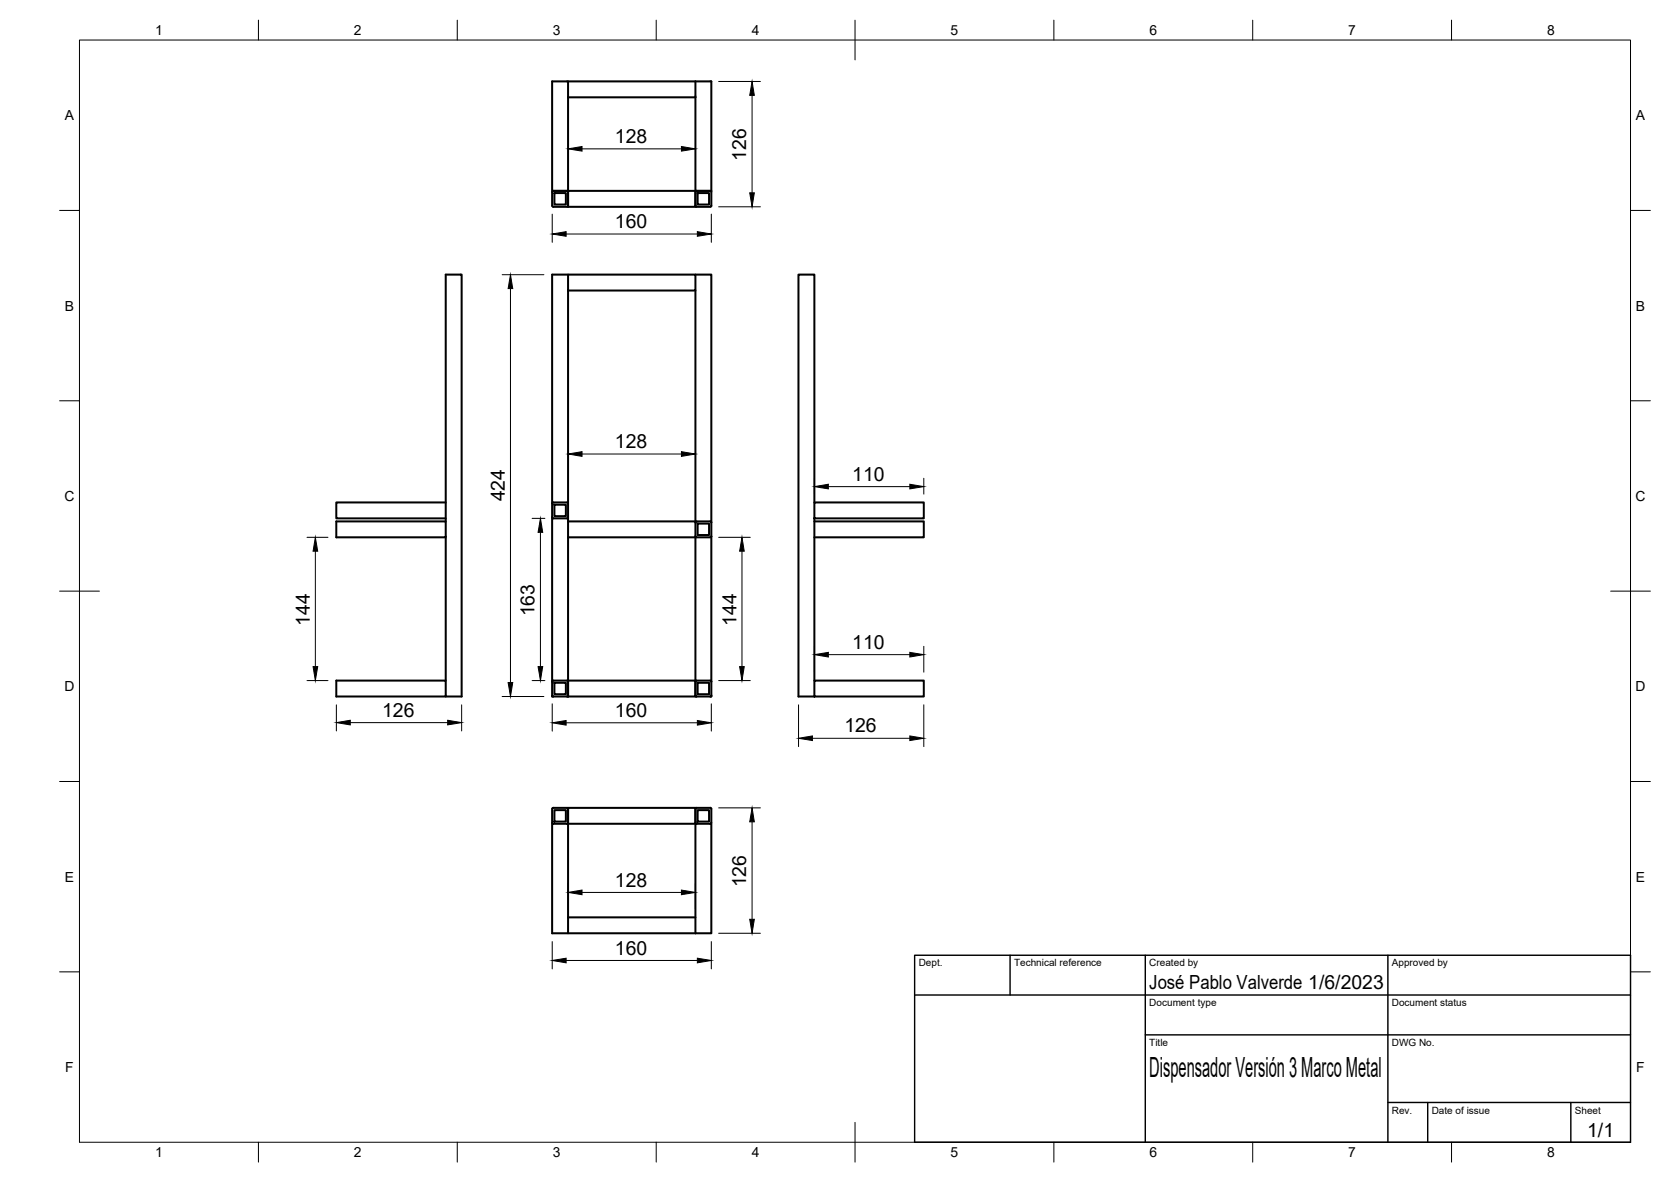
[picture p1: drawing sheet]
<svg xmlns="http://www.w3.org/2000/svg" width="420mm" height="297mm" viewBox="0 0 420 297" stroke-linecap="round" stroke-linejoin="round" font-family="sans-serif">
<!-- layer: Visible -->
<g fill="none" stroke="#000" stroke-width=".51">
<path d="M142.8 20.5h-4v27.5h4v-23.5M142.8 24.5h32.1M174.9 20.5h4v27.5h-4v-23.5M174.9 20.5v4M174.9 20.5h-32.1v4M139.1 52h3.5M139.1 52l-.3-.3 .1-3.5 .2-.2h3.7v3.7l-.2 .3M139.4 48.5h2.9v2.9h-2.9zM142.8 48h32.1v4h-32.1zM174.9 51.7l.1-3.7h3.6l.3 .2v3.5l-.3 .3M174.9 51.7l.2 .3M175.1 52h3.5"/>
<path d="M175.4 48.5h2.9v2.9h-2.9zM142.8 69h-4v106h.3M142.8 69h32.1v4h-32.1zM142.8 73v58M174.9 69h4v62.3M174.9 73v58M84.6 131h27.5v4h-27.5zM112.1 131v-62h4v106h-4M112.1 126.3h-27.5v4h27.5M112.1 135v36M138.9 130l.2 .3h3.5l.2-.3M138.9 126.5l.2-.2h3.5l.2 .2"/>
<path d="M139.4 126.8h2.9v2.9h-2.9zM142.8 135v36M174.9 131v.3M174.9 134.8v.2M174.9 131h-32.1v4h32.1M174.9 131.3v3.5M174.9 135v36M174.9 134.8l.2 .2h3.5l.3-.2M174.9 131.3l.2-.3h3.5l.3 .3M175.4 131.6h2.9v2.9h-2.9zM178.9 131.3v43.7h-.3M204.8 126.3v-57.3h-4v106h4"/>
<path d="M204.8 131h27.5v4h-27.5M204.8 126.3h27.5v4h-27.5zM204.8 130.3v40.7M84.6 171h27.5v4h-27.5zM138.9 171.3l.2-.3 3.7 .1v3.7l-.2 .2M138.9 174.8l.2 .2M139.1 175h3.5M139.4 171.6h2.9v2.9h-2.9zM142.6 175h.2M142.8 171h32.1v4h-32.1zM174.9 175h.2M175.1 175h3.5"/>
<path d="M175.4 171.6h2.9v2.9h-2.9zM178.9 174.8l-.3 .2M178.9 171.3l-.3-.3-3.6 .1-.1 3.7 .2 .2M204.8 171h27.5v4h-27.5zM139.1 207h-.3v27.5h4v-27.5h-.2M139.1 207h3.5M139.1 207l-.3-.2 .1-3.5 .2-.3 3.7 .1v3.7l-.2 .2M139.4 203.6h2.9v2.9h-2.9zM142.8 203h32.1v4h-32.1zM175.1 207h-.2v27.5M175.1 207h3.5M175.1 207l-.2-.2v-3.5l.2-.3 3.7 .1 .1 3.7-.3 .2"/>
<path d="M175.4 203.6h2.9v2.9h-2.9zM178.6 207h.3v27.5h-4M142.8 230.5h32.1M142.8 234.5h32.1"/>
</g>
<!-- layer: BORDER -->
<g fill="none" stroke="#000" stroke-width=".25">
<path d="M20 10.1h390v276.9h-390zM65 5.1v5M115 5.1v5M165 5.1v5M215 5.1v10M265 5.1v5M315 5.1v5M365 5.1v5M15 52.9h5M410 52.9h5M15 100.7h5M410 100.7h5"/>
<path d="M15 148.6h10M405 148.6h10M15 196.4h5M410 196.4h5M15 244.2h5M410 244.2h5M65 287v5M115 287v5M165 287v5M215 282.1v9.9M265 287v5M315 287v5"/>
<path d="M365 287v5"/>
</g>
<!-- layer: TITLEBLOCK -->
<path d="M230 240.1h180v46.9h-180zM230 250h180M254 240.1v9.9M288 240.1v46.9M349 240.1v46.9M288 260.1h122M349 277.1h61M359 277.1v9.9M395 277.1v9.9" fill="none" stroke="#000" stroke-width=".36"/>
<!-- layer: FD_Dimensions -->
<g fill="none" stroke="#000" stroke-width=".25">
<path d="M146.3 37.4h25M180.7 20.5h10.5M189.1 24v24.5M138.9 53.8v7.1M142.3 58.8h33M178.9 53.8v7.1M180.7 52h10.5M126.3 69h10.5M128.4 72.5v99M146.3 114.1h25M77.2 135h5.3M79.3 138.5v29"/>
<path d="M133.8 130.3h3.2M135.9 133.8v33.7M180.7 135h8M186.6 138.5v29M204.8 120.2v4M208.3 122.3h20.5M232.3 120.2v4M77.2 171h5.3M84.6 177.1v6.6M116.1 177.1v6.6M126.3 175h10.5M133.8 171h3.2"/>
<path d="M138.9 176.9v6.8M178.9 176.9v6.8M180.7 171h8M200.8 177.1v10.5M204.8 162.4v6.5M208.3 164.5h20.5M232.3 162.4v6.5M232.3 177.1v10.5M88.1 181.6h24.5M142.3 181.6h33M204.3 185.5h24.5M180.7 203h10.5"/>
<path d="M189.1 206.5v24.5M138.9 236.6v6.9M142.9 222.2v6.2M146.3 224.3h25M174.9 222.2v6.2M178.9 236.6v6.9M180.7 234.5h10.5M142.3 241.4h33"/>
</g>
<g fill="#000" stroke="#000" stroke-width=".25">
<path d="M142.9 37.4l3.4-.6v1.2zM171.3 36.8l3.6 .6-3.6 .6zM189.1 20.5l.6 3.5h-1.2zM138.9 58.8l3.4-.6v1.2zM175.3 58.2l3.6 .6-3.6 .6zM188.5 48.5h1.2l-.6 3.5zM128.4 69l.5 3.5h-1.1zM142.9 114.1l3.4-.6v1.2zM171.3 113.5l3.6 .6-3.6 .6zM79.3 135l.6 3.5h-1.2zM135.9 130.3l.6 3.5h-1.2zM186.6 135l.5 3.5h-1.1z"/>
<path d="M204.8 122.3l3.5-.6v1.2zM228.8 121.7l3.5 .6-3.5 .6zM78.7 167.5h1.2l-.6 3.5zM127.8 171.5h1.1l-.5 3.5zM135.3 167.5h1.2l-.6 3.5zM186 167.5h1.1l-.5 3.5zM204.8 164.5l3.5-.6v1.2zM228.8 163.9l3.5 .6-3.5 .6zM84.6 181.6l3.5-.6v1.2zM112.6 181l3.5 .6-3.5 .6zM138.9 181.6l3.4-.5v1.1zM175.3 181.1l3.6 .5-3.6 .6z"/>
<path d="M200.8 185.5l3.5-.6v1.2zM228.8 184.9l3.5 .6-3.5 .6zM189.1 203l.6 3.5h-1.2zM142.9 224.3l3.4-.6v1.1zM171.3 223.7l3.6 .6-3.6 .5zM188.5 231h1.2l-.6 3.5zM138.9 241.4l3.4-.6v1.2zM175.3 240.8l3.6 .6-3.6 .6z"/>
</g>
<text font-size="7" x="289" y="270.6">Dispensador Versión 3 Marco Metal</text>
<g font-size="4.9">
<text x="154.6" y="35.9">128</text>
<text x="187.6" y="40.5" transform="rotate(-90 187.6 40.5)">126</text>
<text x="154.6" y="57.3">160</text>
<text x="154.6" y="112.6">128</text>
<text x="214.3" y="120.8">110</text>
<text x="127" y="126" transform="rotate(-90 127 126)">424</text>
<text x="134.4" y="154.9" transform="rotate(-90 134.4 154.9)">163</text>
<text x="77.9" y="157.3" transform="rotate(-90 77.9 157.3)">144</text>
<text x="185.1" y="157.3" transform="rotate(-90 185.1 157.3)">144</text>
<text x="214.3" y="163.1">110</text>
<text x="96.1" y="180.1">126</text>
<text x="154.6" y="180.2">160</text>
<text x="212.3" y="184.1">126</text>
<text x="154.6" y="222.8">128</text>
<text x="187.6" y="223" transform="rotate(-90 187.6 223)">126</text>
<text x="154.6" y="239.9">160</text>
<text x="289" y="248.5">José Pablo Valverde 1/6/2023</text>
<text x="399.1" y="285.7">1/1</text>
</g>
<g font-size="3.5">
<text x="39" y="8.8">1</text>
<text x="89" y="8.8">2</text>
<text x="139" y="8.8">3</text>
<text x="189" y="8.8">4</text>
<text x="239" y="8.8">5</text>
<text x="289" y="8.8">6</text>
<text x="339" y="8.8">7</text>
<text x="389" y="8.8">8</text>
<text x="16.3" y="30.2">A</text>
<text x="411.3" y="30.2">A</text>
<text x="16.3" y="78">B</text>
<text x="411.3" y="78">B</text>
<text x="16.2" y="125.9">C</text>
<text x="411.2" y="125.9">C</text>
<text x="16.2" y="173.7">D</text>
<text x="411.2" y="173.7">D</text>
<text x="16.3" y="221.6">E</text>
<text x="411.3" y="221.6">E</text>
<text x="16.4" y="269.4">F</text>
<text x="411.4" y="269.4">F</text>
<text x="39" y="290.8">1</text>
<text x="89" y="290.8">2</text>
<text x="139" y="290.8">3</text>
<text x="189" y="290.8">4</text>
<text x="239" y="290.8">5</text>
<text x="289" y="290.8">6</text>
<text x="339" y="290.8">7</text>
<text x="389" y="290.8">8</text>
</g>
<g font-size="2.5">
<text x="231" y="242.9">Dept.</text>
<text x="255" y="242.9">Technical reference</text>
<text x="289" y="242.9">Created by</text>
<text x="350" y="242.9">Approved by</text>
<text x="289" y="252.8">Document type</text>
<text x="350" y="252.8">Document status</text>
<text x="289" y="262.9">Title</text>
<text x="350" y="262.9">DWG No.</text>
<text x="350" y="279.9">Rev.</text>
<text x="360" y="279.9">Date of issue</text>
<text x="396" y="279.9">Sheet</text>
</g>
</svg>
